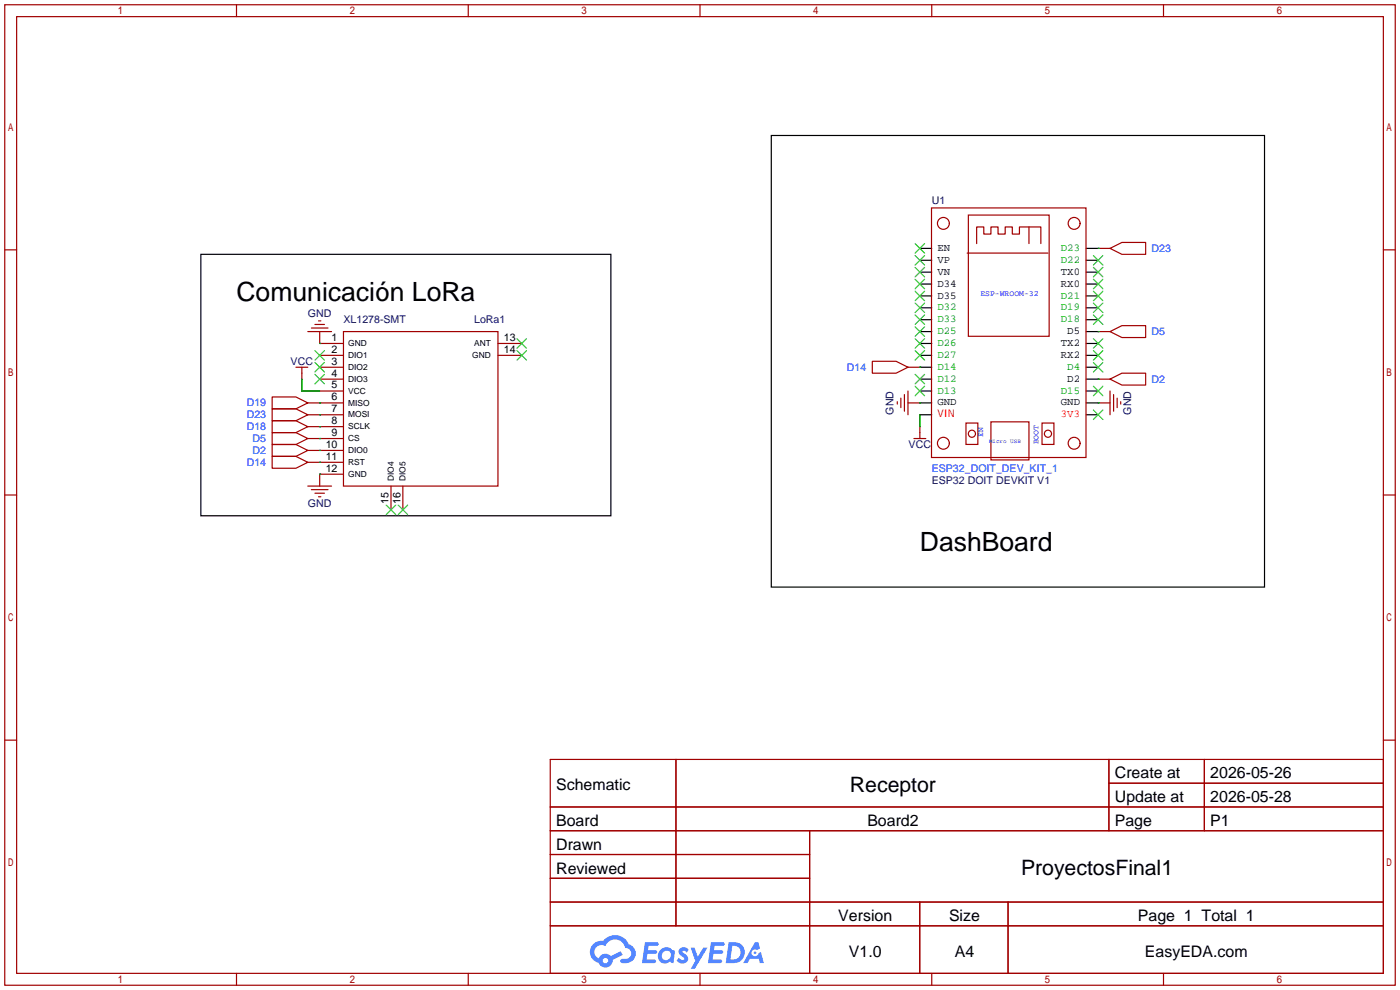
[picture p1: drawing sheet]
<svg xmlns="http://www.w3.org/2000/svg" width="299mm" height="212mm" viewBox="0 0 299 212" stroke-linecap="round" stroke-linejoin="round" font-family="sans-serif">
<g fill="none" stroke="#a10000" stroke-width=".25">
<path d="M1 1h297.2v209.6h-297.2zM3.6 3.6h292.1v204.4h-292.1zM50.5 1v2.6M100.1 1v2.6M149.6 1v2.6M199.1 1v2.6M248.7 1v2.6M1 53.4h2.6M295.7 53.4h2.5M1 105.8h2.6M295.7 105.8h2.5M1 158.2h2.6"/>
<path d="M295.7 158.2h2.5M117.6 162.3h178.1v45.7h-178.1zM117.6 172.5h178.1M117.6 177.5h178.1M144.5 162.3v35.6M173 177.5v30.5M237 162.3v15.2M237 167.4h58.7M257.4 162.3v15.2M117.6 182.6h55.4M117.6 192.8h178.1M117.6 187.7h55.4"/>
<path d="M117.6 197.9h178.1M196.6 192.8v15.2M215.4 192.8v15.2M50.5 208v2.6M100.1 208v2.6M149.6 208v2.6M199.1 208v2.6M248.7 208v2.6"/>
</g>
<g fill="#5487ff">
<path d="M145.3 202.7a1.3 1.3 0 0 1 1.9 .3l-.4 .6a.54 .54 0 0 0-.9-.2l.1 .2a1.34 1.34 0 0 1 .9 1.8 1.47 1.47 0 0 1-2.3-.1l.5-.6 .8 .5a.31 .31 0 0 0 .4-.3 .31 .31 0 0 0-.3-.4 1.12 1.12 0 0 1-.7-1.8z"/>
<path d="M147.6 202.5h.9l.6 2 1.2-2h.9l-2.7 4.6h-.9l1-1.7z"/>
<path d="M137.8 201.4h1.7a1.31 1.31 0 0 1 1.2 .2 .4 .4 0 0 1-.3 .5l-1.8 .1-.1 .9h1.6a.4 .4 0 0 1 .4 .4 .4 .4 0 0 1-.5 .4h-1.6l-.2 1.2h1.4a.46 .46 0 0 1 .5 0 .46 .46 0 0 1 .1 .5l-.4 .2h-2.6z"/>
<path d="M151.9 201.4h1.7a1.32 1.32 0 0 1 1.2 .2 .39 .39 0 0 1-.3 .5l-1.8 .1-.1 .9h1.6a.4 .4 0 0 1 .4 .4 .4 .4 0 0 1-.4 .4h-1.7l-.2 1.2h1.4a.46 .46 0 0 1 .5 0 .46 .46 0 0 1 .1 .5l-.4 .2h-2.6z"/>
<path d="M161.3 201.4h.8l.3 1.3-.6 .4a.75 .75 0 0 0-1.1 .3 .75 .75 0 0 0 .5 1 .75 .75 0 0 0 .9-.7l.5-.2 .6 2.3h-.8l-.3-.9h-1.8l-.5 .9h-1z"/>
<path d="M155.7 201.4l-.6 4.4h1.5a2.27 2.27 0 0 0 2.6-2.2 2.27 2.27 0 0 0-2.7-2.2zM156.5 202.1a1.5 1.5 0 0 1 1.8 1.6 1.5 1.5 0 0 1-1.9 1.4h-.3z"/>
<path d="M141.2 203a1.6 1.6 0 0 0-.3 2.3 1.6 1.6 0 0 0 2.3 .2l.7 .3 .3-2.4-.1-.3-.5-.1a1.58 1.58 0 0 0-2.4 0zM141.8 203.5a.98 .98 0 0 1 1.6 .4 .98 .98 0 0 1-1.1 1.3 .94 .94 0 0 1-.9-.7 .94 .94 0 0 1 .4-1z"/>
<path d="M126.8 201.8a2.37 2.37 0 0 0 1.1 4 1.54 1.54 0 0 0 1.8 1 1.54 1.54 0 0 0 1.2-1.6l2.2-1.1-.5-.8-2 1a1.57 1.57 0 0 0-2.7 .5 1.5 1.5 0 0 1-.7-2.1 1.5 1.5 0 0 1 2.2-.5 2.23 2.23 0 0 1 2.3-1.4 2.23 2.23 0 0 1 2 1.8 1.16 1.16 0 0 1 1.2 1.1 1.16 1.16 0 0 1-1.1 1.2h-.7a.47 .47 0 0 0-.5 .4 .47 .47 0 0 0 .4 .5 2.17 2.17 0 0 0 2.5-.9 2.17 2.17 0 0 0-.3-2.7l-.8-.4a3.2 3.2 0 0 0-5.5-.7l-1.1 .1zM128.8 205.3a.6 .6 0 0 1 1.2 0 .6 .6 0 0 1-1.2 0z"/>
<circle cx="161.4" cy="203.6" r=".28"/>
</g>
<g fill="none" stroke="#000" stroke-width=".25">
<path d="M164.8 29h105.5v96.5h-105.5zM42.9 54.4h87.7v55.8h-87.7zM196.6 53.1h2.5M196.6 55.6h2.5M196.6 58.2h2.5M232.2 53.1h2.5M232.2 55.6h2.5M232.2 58.2h2.5M196.6 60.7h2.5M196.6 63.2h2.5M196.6 65.8h2.5M196.6 68.3h2.5"/>
<path d="M196.6 70.9h2.5M196.6 73.4h2.5M196.6 75.9h2.5M196.6 78.5h2.5M232.2 60.7h2.5M232.2 63.2h2.5M232.2 65.8h2.5M232.2 68.3h2.5M232.2 70.9h2.5M232.2 73.4h2.5M232.2 75.9h2.5M232.2 78.5h2.5"/>
<path d="M196.6 81h2.5M196.6 83.6h2.5M196.6 86.1h2.5M196.6 88.6h2.5M232.2 81h2.5M232.2 83.6h2.5M232.2 86.1h2.5M232.2 88.6h2.5"/>
</g>
<g fill="none" stroke="#3c3" stroke-width=".25">
<path d="M195.6 52.1l2 2M195.6 54.6l2 2M195.6 57.2l2 2M195.6 59.7l2 2M197.6 52.1l-2 2M197.6 54.6l-2 2M197.6 57.2l-2 2M197.6 59.7l-2 2M233.7 59.7l2 2M233.7 57.2l2 2M233.7 54.6l2 2M235.7 59.7l-2 2"/>
<path d="M235.7 57.2l-2 2M235.7 54.6l-2 2M67.3 74.9l2 2.1M67.3 77.5l2 2M69.3 74.9l-2 2.1M69.3 77.5l-2 2M110.5 74.9l2 2.1M110.5 72.4l2 2M112.5 74.9l-2 2.1M112.5 72.4l-2 2M195.6 62.2l2 2.1M195.6 64.8l2 2"/>
<path d="M195.6 67.3l2 2M195.6 69.8l2 2.1M195.6 72.4l2 2M195.6 74.9l2 2.1M197.6 62.2l-2 2.1M197.6 64.8l-2 2M197.6 67.3l-2 2M197.6 69.8l-2 2.1M197.6 72.4l-2 2M197.6 74.9l-2 2.1M233.7 77.5l2 2M233.7 74.9l2 2.1"/>
<path d="M233.7 72.4l2 2M233.7 67.3l2 2M233.7 64.8l2 2M233.7 62.2l2 2.1M235.7 77.5l-2 2M235.7 74.9l-2 2.1M235.7 72.4l-2 2M235.7 67.3l-2 2M235.7 64.8l-2 2M235.7 62.2l-2 2.1M67.3 80l2 2M69.3 80l-2 2"/>
<path d="M195.6 80l2 2M195.6 82.5l2 2.1M197.6 80l-2 2M197.6 82.5l-2 2.1M233.7 87.6l2 2.1M233.7 82.5l2 2.1M235.7 87.6l-2 2.1M235.7 82.5l-2 2.1M82.5 107.9l2.1 2.1M84.6 107.9l-2.1 2.1M85.1 107.9l2 2.1M87.1 107.9l-2 2.1"/>
</g>
<g fill="none" stroke="#a10000" stroke-width=".25">
<path d="M199.1 44.4h33v53.4h-33zM206.7 54.1h17.3M207 46h17.2v25.9h-17.2zM208.7 52.1v-3.6h1.6v1.5h1.5v-1.5h1.5v1.5h1.5v-1.5h1.6v1.5h1.5v-1.5h4.6v3.6M219.9 48.5v3.6M234.7 53.1h2.5M237.2 53.1l2.6-1.3h5.1v2.6h-5.1zM63.2 78.5h2.6M64.5 78.5v2.5M65.8 70.9h5.1M66.5 70.1h3.6M67.3 69.3h2"/>
<path d="M68.1 68.6h.5M68.3 78.5h5.1M68.3 75.9h5.1M68.3 70.9v2.5h5.1M73.4 70.9h33v33h-33zM106.4 75.9h5.1M106.4 73.4h5.1M186.4 77.2h5.1l2.6 1.3-2.6 1.3h-5.1zM194.1 78.5h2.5M234.7 70.9h2.5M237.2 70.9l2.6-1.3h5.1v2.5h-5.1zM58.2 97.5h5l2.6 1.3-2.6 1.3h-5z"/>
<path d="M58.2 95h5l2.6 1.3-2.6 1.2h-5zM58.2 92.5h5l2.6 1.2-2.6 1.3h-5zM58.2 89.9h5l2.6 1.3-2.6 1.3h-5zM58.2 87.4h5l2.6 1.2-2.6 1.3h-5zM58.2 84.8h5l2.6 1.3-2.6 1.3h-5zM65.8 86.1h7.6M65.8 93.7h7.6M65.8 96.3h7.6M65.8 88.6h7.6M65.8 91.2h7.6M65.8 98.8h7.6M68.3 81h5.1"/>
<path d="M68.3 83.6h5.1M191.8 85.9v.5M192.5 85.1v2M193.3 84.3v3.6M194.1 86.1h2.5M194.1 83.6v5M195.3 93.7h2.6M196.6 91.2v2.5M206.4 90.4h2.6v4.6h-2.6zM211.8 90.2h8.1v8.1h-8.1zM222.7 90.4h2.5v4.6h-2.5zM234.7 86.1h2.5"/>
<path d="M234.7 81h2.5M237.2 81l2.6-1.2h5.1v2.5h-5.1zM237.2 83.6v5M238 84.3v3.6M238.8 85.1v2M239.5 85.9v.5M65.8 103.9h5.1M66.5 104.6h3.6M67.3 105.4h2M68.1 106.2h.5M73.4 101.3h-5.1v2.6M83.6 103.9v5.1"/>
<path d="M86.1 103.9v5.1"/>
<circle cx="201.6" cy="47.7" r="1.27"/>
<circle cx="229.6" cy="47.7" r="1.27"/>
<circle cx="201.6" cy="94.7" r="1.27"/>
<circle cx="207.7" cy="92.7" r=".76"/>
<circle cx="224" cy="92.7" r=".76"/>
<circle cx="229.6" cy="94.7" r="1.27"/>
</g>
<g fill="none" stroke="#008700" stroke-width=".25">
<path d="M234.7 53.1h.1M68.3 73.4h.1M196.6 78.5h.1M234.7 70.9h.1M64.5 81v2.6h3.8M68.3 98.8h.1M68.3 96.3h.1M68.3 93.7h.1M68.3 91.2h.1M68.3 88.6h.1M68.3 86.1h.1M196.6 86.1h.1"/>
<path d="M196.6 88.6v2.6M234.7 86.1h.1M234.7 81h.1M68.3 101.3h.1"/>
</g>
<g font-size="5.7">
<text x="50.5" y="64.4">Comunicación LoRa</text>
<text x="196.6" y="117.8">DashBoard</text>
</g>
<g font-size="4.5">
<text x="181.7" y="169.2">Receptor</text>
<text x="218.2" y="187">ProyectosFinal1</text>
</g>
<g font-size="3.4">
<text x="238.3" y="166.4">Create at</text>
<text x="258.7" y="166.4">2026-05-26</text>
<text x="118.9" y="168.9">Schematic</text>
<text x="238.3" y="171.4">Update at</text>
<text x="258.7" y="171.4">2026-05-28</text>
<text x="118.9" y="176.5">Board</text>
<text x="185.4" y="176.5">Board2</text>
<text x="238.3" y="176.5">Page</text>
<text x="258.7" y="176.5">P1</text>
<text x="118.9" y="181.6">Drawn</text>
<text x="118.9" y="186.7">Reviewed</text>
<text x="179.2" y="196.8">Version</text>
<text x="202.8" y="196.8">Size</text>
<text x="243.2" y="196.8">Page 1 Total 1</text>
<text x="181.4" y="204.5">V1.0</text>
<text x="204.1" y="204.5">A4</text>
<text x="244.7" y="204.5">EasyEDA.com</text>
</g>
<g font-size="2.3" fill="#000080">
<text x="199.1" y="43.7">U1</text>
<text x="65.8" y="67.8">GND</text>
<text x="73.4" y="69.1">XL1278-SMT</text>
<text x="101.3" y="69.1">LoRa1</text>
<text x="62.1" y="77.9">VCC</text>
<text x="191" y="88.6" transform="rotate(-90 191 88.6)">GND</text>
<text x="241.8" y="88.6" transform="rotate(-90 241.8 88.6)">GND</text>
<text x="194.2" y="95.7">VCC</text>
<text x="199.1" y="103.3">ESP32 DOIT DEVKIT V1</text>
<text x="65.8" y="108.4">GND</text>
</g>
<g font-size="2.3">
<text x="200.4" y="53.6">EN</text>
<text x="200.4" y="56.2">VP</text>
<text x="200.4" y="58.7">VN</text>
<text x="226.8" y="58.7">TX0</text>
<text x="200.4" y="61.3">D34</text>
<text x="200.4" y="63.8">D35</text>
<text x="226.8" y="61.3">RX0</text>
<text x="228.1" y="71.4">D5</text>
<text x="70.9" y="72.9">1</text>
<text x="70.9" y="75.4">2</text>
<text x="70.9" y="77.9">3</text>
<text x="107.7" y="75.4">14</text>
<text x="107.7" y="72.9">13</text>
<text x="226.8" y="76.5">RX2</text>
<text x="226.8" y="74">TX2</text>
<text x="70.9" y="80.5">4</text>
<text x="70.9" y="83">5</text>
<text x="228.1" y="81.6">D2</text>
<text x="70.9" y="85.6">6</text>
<text x="70.9" y="88.1">7</text>
<text x="200.4" y="86.7">GND</text>
<text x="226.8" y="86.7">GND</text>
<text x="69.6" y="95.7">10</text>
<text x="70.9" y="90.6">8</text>
<text x="70.9" y="93.2">9</text>
<text x="69.6" y="100.8">12</text>
<text x="69.6" y="98.3">11</text>
<text x="83" y="107.7" transform="rotate(-90 83 107.7)">15</text>
<text x="85.6" y="107.7" transform="rotate(-90 85.6 107.7)">16</text>
</g>
<g font-size="2.3" fill="#090">
<text x="226.8" y="53.6">D23</text>
<text x="226.8" y="56.2">D22</text>
<text x="226.8" y="63.8">D21</text>
<text x="200.4" y="66.3">D32</text>
<text x="200.4" y="68.9">D33</text>
<text x="200.4" y="71.4">D25</text>
<text x="226.8" y="68.9">D18</text>
<text x="226.8" y="66.3">D19</text>
<text x="200.4" y="74">D26</text>
<text x="200.4" y="76.5">D27</text>
<text x="200.4" y="79">D14</text>
<text x="200.4" y="81.6">D12</text>
<text x="228.1" y="79">D4</text>
<text x="200.4" y="84.1">D13</text>
<text x="226.8" y="84.1">D15</text>
</g>
<g font-size="2.3" fill="#00f">
<text x="246.1" y="53.8">D23</text>
<text x="246.1" y="71.6">D5</text>
<text x="181" y="79.2">D14</text>
<text x="246.1" y="81.8">D2</text>
<text x="52.7" y="89.4">D23</text>
<text x="52.7" y="86.8">D19</text>
<text x="52.7" y="91.9">D18</text>
<text x="54" y="94.5">D5</text>
<text x="52.7" y="99.5">D14</text>
<text x="54" y="97">D2</text>
<text x="199.1" y="100.8">ESP32_DOIT_DEV_KIT_1</text>
</g>
<g font-size="2.3" fill="#f00">
<text x="200.4" y="89.2">VIN</text>
<text x="226.8" y="89.2">3V3</text>
</g>
<g font-size="1.8">
<text x="74.4" y="74">GND</text>
<text x="74.4" y="76.5">DIO1</text>
<text x="100.9" y="76.5">GND</text>
<text x="101.3" y="74">ANT</text>
<text x="74.4" y="79.1">DIO2</text>
<text x="74.4" y="81.6">DIO3</text>
<text x="74.4" y="84.1">VCC</text>
<text x="74.4" y="86.7">MISO</text>
<text x="74.4" y="89.2">MOSI</text>
<text x="74.4" y="91.8">SCLK</text>
<text x="74.4" y="94.3">CS</text>
<text x="74.4" y="96.8">DIO0</text>
<text x="74.4" y="101.9">GND</text>
<text x="74.4" y="99.4">RST</text>
<text x="84.1" y="102.9" transform="rotate(-90 84.1 102.9)">DIO4</text>
<text x="86.7" y="102.9" transform="rotate(-90 86.7 102.9)">DIO5</text>
</g>
<g font-size="1.7" fill="#00f">
<text x="209.5" y="63.2">ESP-WROOM-32</text>
<text x="210.1" y="93.5" transform="rotate(-90 210.1 93.5)">EN</text>
<text x="221.9" y="95" transform="rotate(-90 221.9 95)">BOOT</text>
</g>
<text font-size="1.3" fill="#00f" x="211.4" y="94.6">Micro USB</text>
</svg>
